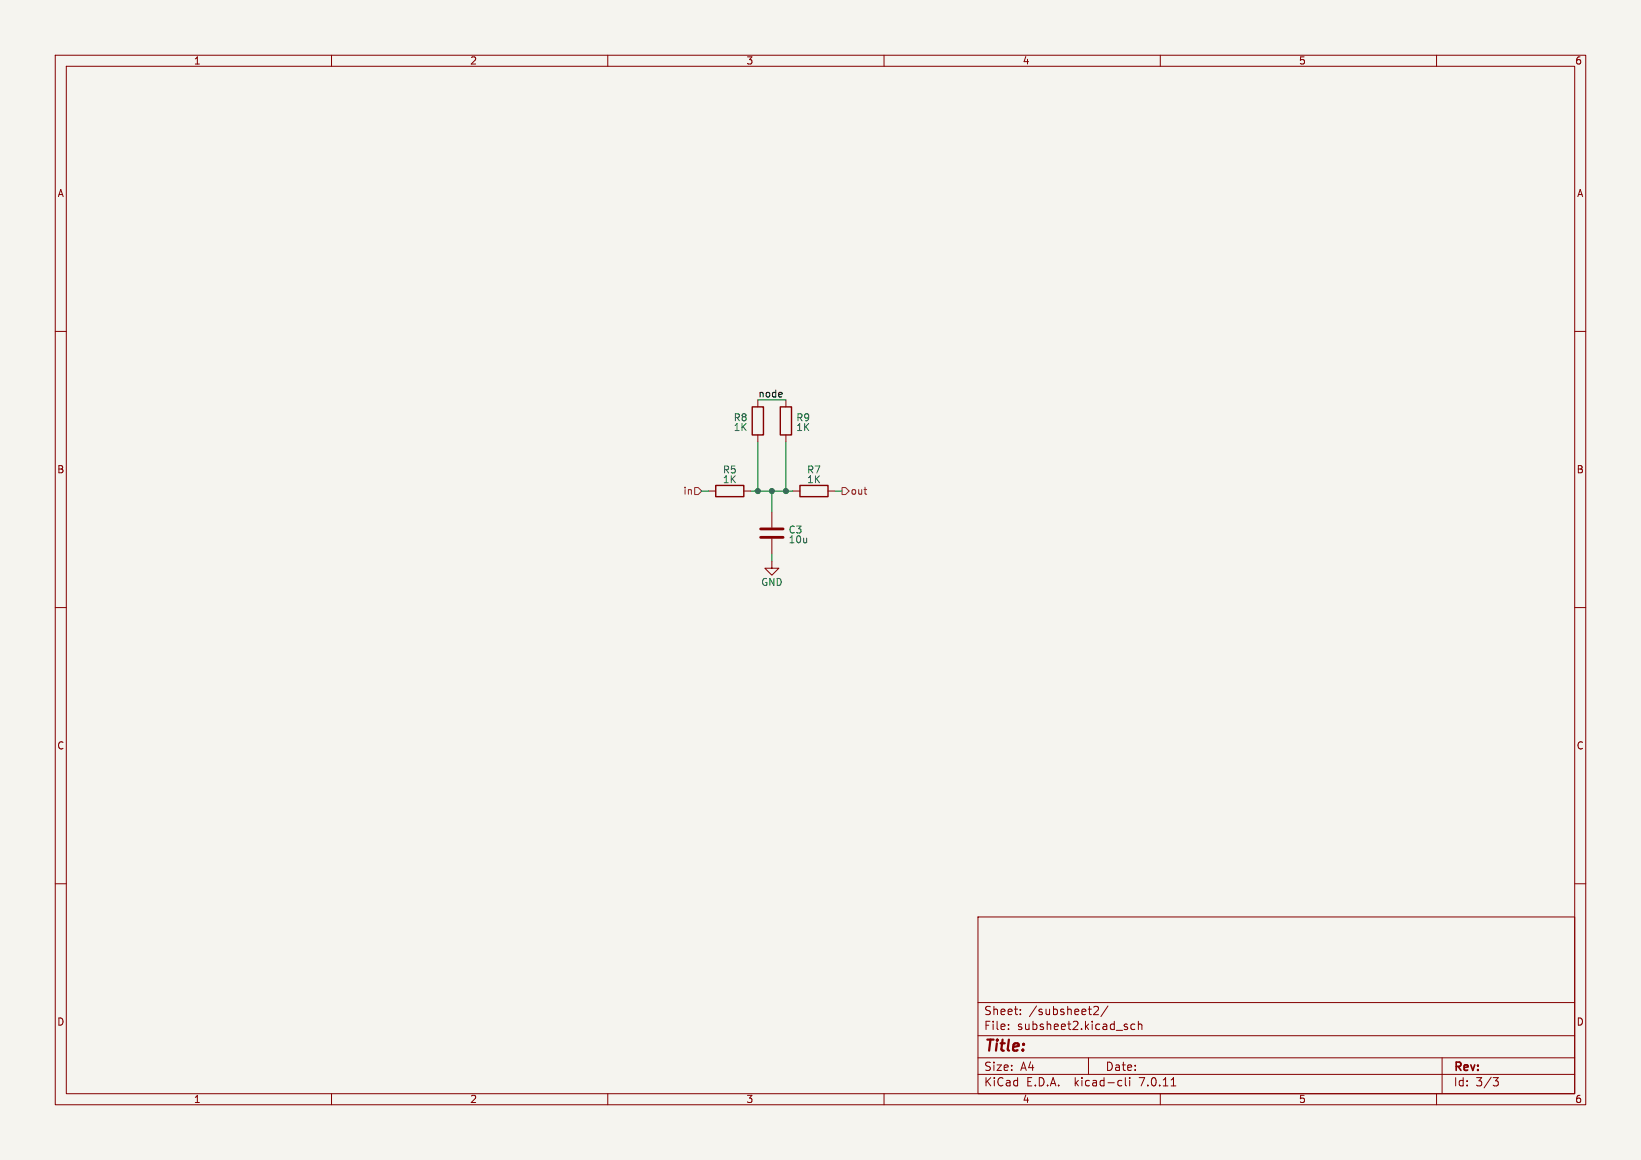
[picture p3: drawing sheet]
<svg xmlns="http://www.w3.org/2000/svg" width="297mm" height="210mm" viewBox="0 0 297 210" stroke-linecap="round" stroke-linejoin="round" font-family="sans-serif">
<path d="M0 0h297v210h-297z" fill="#f5f4ef" stroke="#f5f4ef" stroke-width=".18"/>
<g fill="none" stroke="#840000" stroke-width=".18">
<path d="M10 10h277v190h-277zM12 12h273v186h-273zM60 10v2M110 10v2M160 10v2M210 10v2M260 10v2M10 60h2M285 60h2M137.2 72.4v1.3M137.2 78.7v1.3M142.2 72.4v1.3"/>
<path d="M142.2 78.7v1.3M128.3 88.9h1.2M134.6 88.9h1.3M139.7 92.7v2.8M139.7 97.5v2.8M143.5 88.9h1.3M149.9 88.9h1.2M10 110h2M139.7 101.6v1.3h1.3l-1.3 1.2-1.3-1.2h1.3M285 110h2M10 160h2M285 160h2"/>
<path d="M177 166h108v32h-108zM60 198v2M110 198v2M160 198v2M177 194.5h108M177 191.5h108M177 187.5h108M177 181.5h108M182.5 186.3v.1M182.5 185.5v.1M184.7 183.6v.1M184.7 182.8v.1"/>
<path d="M197 191.5v3M198 182.3l.5-.1 .2 .1 .1 .3-.9 1.1h.9M200.5 182.1l-1.3 2M202.6 195.6l.4 .1M203 196.5l-.4 .1M203.7 195.1v1.3l.2 .2M204.5 195.1v.1M204.5 195.6v1M205.4 185.5l-.4-.1-.3 .3v.4l.1 .2h.6M206 185.5l.2-.1 .4 .1 .1 .9M206 184.9v1.5M210 198v2"/>
<path d="M212 196.6h.8M260 198v2M261 191.5v6.5M270.2 195.1h1l-.5 .6 .4 .1 .1 .5-.3 .3h-.4"/>
</g>
<path d="M136.1 73.7h2.1v5h-2.1zM141.2 73.7h2.1v5h-2.1zM129.5 87.9h5.1v2h-5.1zM144.8 87.9h5.1v2h-5.1z" fill="none" stroke="#840000" stroke-width=".25"/>
<path d="M137.7 97.3h4M137.7 95.8h4" fill="none" stroke="#840000" stroke-width=".51"/>
<path d="M125.7 88.3h.7l.6 .6-.6 .6h-.7zM152.4 88.3h.6l.7 .6-.7 .6h-.6z" fill="none" stroke="#725600" stroke-width=".18"/>
<path d="M137.2 72.4h5M127 88.9h1.3M135.9 88.9h7.6M137.2 80v8.9M139.7 88.9v3.8M142.2 80v8.9M151.1 88.9h1.3M139.7 100.3v1.3" fill="none" stroke="#009600" stroke-width=".18"/>
<g fill="#009600" stroke="#009600" stroke-width=".18">
<circle cx="142.2" cy="88.9" r=".46"/>
<circle cx="139.7" cy="88.9" r=".46"/>
<circle cx="137.2" cy="88.9" r=".46"/>
</g>
<text font-size="2.8" fill="#840000" x="178" y="190.9">Title:</text>
<g font-size="2.1" fill="#840000">
<text x="178" y="184">Sheet:</text>
<text x="186.2" y="184">/subsheet2/</text>
<text x="178" y="186.7">File:</text>
<text x="184.1" y="186.7">subsheet2.kicad_sch</text>
<text x="178" y="196.9">KiCad</text>
<text x="178" y="194.1">Size:</text>
<text x="184.7" y="194.1">A4</text>
<text x="185.7" y="196.9">E.D.A.</text>
<text x="194.6" y="196.9">kicad-cli</text>
<text x="200" y="194.1">Date:</text>
<text x="206.5" y="196.9">7.0.11</text>
<text x="263" y="194.3">Rev:</text>
<text x="263" y="196.9">Id:</text>
<text x="267.1" y="196.9">3/3</text>
</g>
<g font-size="1.8" fill="#840000">
<text x="35" y="11.9">1</text>
<text x="85" y="11.9">2</text>
<text x="135" y="11.9">3</text>
<text x="185" y="11.9">4</text>
<text x="235" y="11.9">5</text>
<text x="285" y="11.9">6</text>
<text x="10.3" y="35.9">A</text>
<text x="285.3" y="35.9">A</text>
<text x="10.3" y="85.9">B</text>
<text x="285.3" y="85.9">B</text>
<text x="10.3" y="135.9">C</text>
<text x="285.3" y="135.9">C</text>
<text x="10.3" y="185.9">D</text>
<text x="285.3" y="185.9">D</text>
<text x="35" y="199.9">1</text>
<text x="85" y="199.9">2</text>
<text x="135" y="199.9">3</text>
<text x="185" y="199.9">4</text>
<text x="235" y="199.9">5</text>
<text x="285" y="199.9">6</text>
</g>
<g font-size="1.8" fill="#006464">
<text x="132.7" y="76.5">R8</text>
<text x="144" y="76.5">R9</text>
<text x="132.7" y="78.2">1K</text>
<text x="144" y="78.2">1K</text>
<text x="130.7" y="85.9">R5</text>
<text x="130.7" y="87.7">1K</text>
<text x="146" y="85.9">R7</text>
<text x="146" y="87.7">1K</text>
<text x="142.6" y="96.8">C3</text>
<text x="142.6" y="98.6">10u</text>
<text x="137.7" y="106.3">GND</text>
</g>
<text font-size="1.8" fill="#0f0f0f" x="137.2" y="72">node</text>
<g font-size="1.8" fill="#725600">
<text x="123.6" y="89.8">in</text>
<text x="153.9" y="89.8">out</text>
</g>
</svg>
